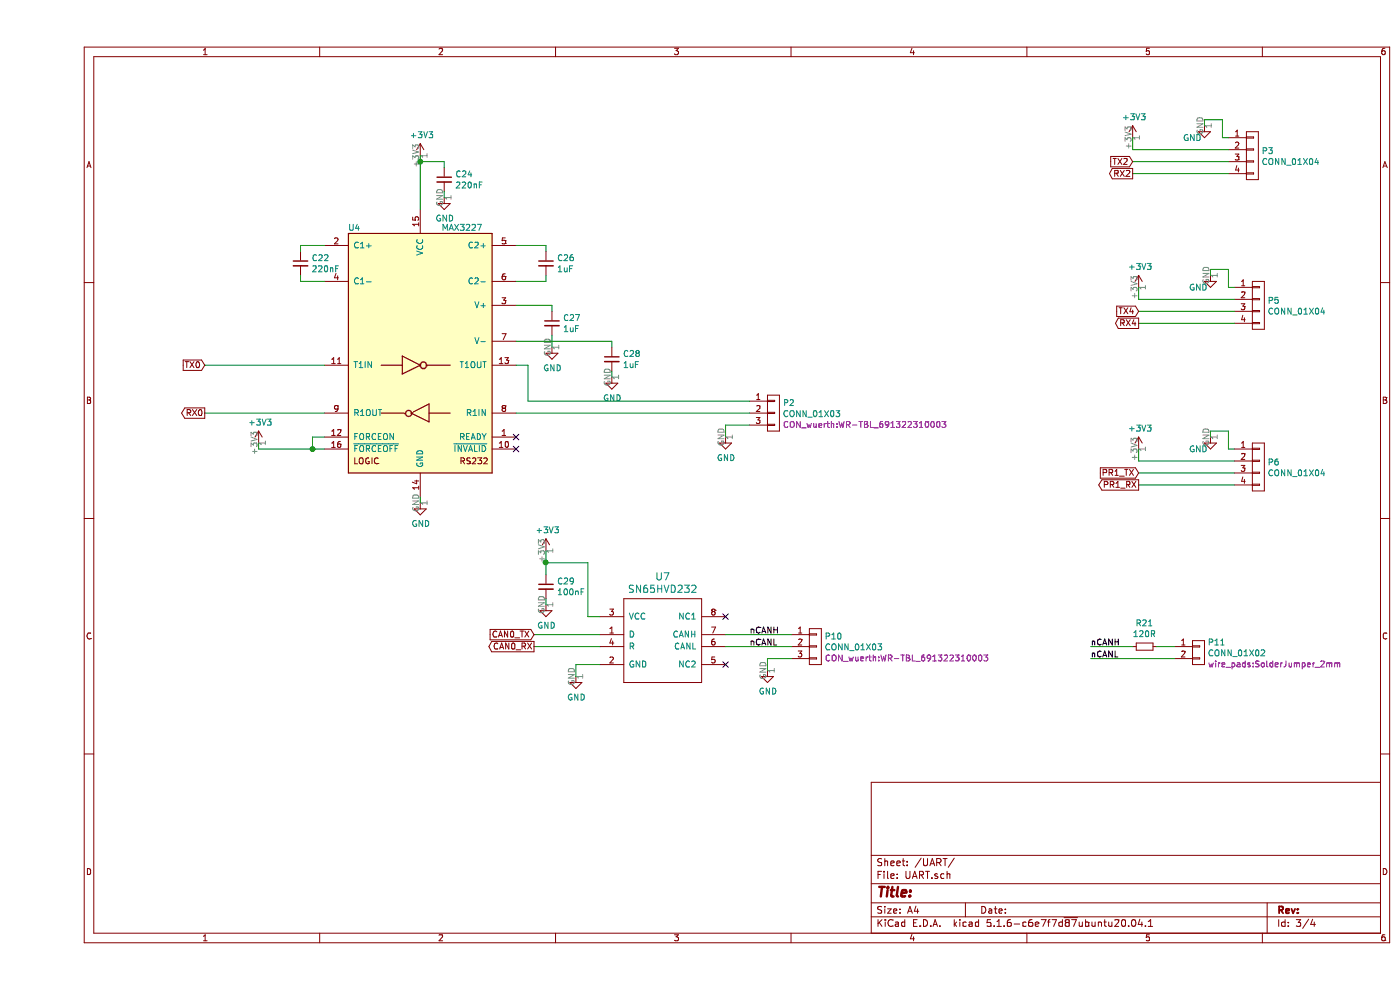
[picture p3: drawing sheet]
EESchema Schematic File Version 4
EELAYER 30 0
EELAYER END
$Descr A4 11693 8268
encoding utf-8
Sheet 3 4
Title ""
Date ""
Rev ""
Comp ""
Comment1 ""
Comment2 ""
Comment3 ""
Comment4 ""
$EndDescr
Text GLabel 1400 3450 0    50   Output ~ 0
RX0
Text GLabel 1400 3050 0    50   Input ~ 0
TX0
Wire Wire Line
	1400 3050 2400 3050
Wire Wire Line
	1400 3450 2400 3450
Wire Wire Line
	5950 3550 5750 3550
Wire Wire Line
	5950 3450 4000 3450
Wire Wire Line
	4100 3350 5950 3350
$Comp
L power-supply:GND #PWR0143
U 1 1
P 5750 3650
AR Path="/5FCC65EC/5FD1C692" Ref="#PWR0143"  Part="1" 
AR Path="/600B38DA/5FD1C692" Ref="#PWR?"  Part="1" 
F 0 "#PWR0143" H 5750 3400 50  0001 C CNN
F 1 "GND" H 5755 3477 50  0000 C CNN
F 2 "" H 5750 3650 50  0000 C CNN
F 3 "" H 5750 3650 50  0000 C CNN
	1    5750 3650
	1    0    0    -1  
$EndComp
Wire Wire Line
	4100 3050 4100 3350
Wire Wire Line
	4000 3050 4100 3050
$Comp
L power-supply:+3V3 #PWR0142
U 1 1
P 1850 3700
AR Path="/5FCC65EC/5FD10858" Ref="#PWR0142"  Part="1" 
AR Path="/600B38DA/5FD10858" Ref="#PWR?"  Part="1" 
F 0 "#PWR0142" H 1850 3550 50  0001 C CNN
F 1 "+3V3" H 1865 3873 50  0000 C CNN
F 2 "" H 1850 3700 50  0000 C CNN
F 3 "" H 1850 3700 50  0000 C CNN
	1    1850 3700
	1    0    0    -1  
$EndComp
Connection ~ 2300 3750
Wire Wire Line
	1850 3750 1850 3700
Wire Wire Line
	2300 3750 1850 3750
Wire Wire Line
	2300 3750 2400 3750
Wire Wire Line
	2300 3650 2300 3750
Wire Wire Line
	2400 3650 2300 3650
NoConn ~ 4000 3750
NoConn ~ 4000 3650
$Comp
L power-supply:GND #PWR0141
U 1 1
P 3200 4200
AR Path="/5FCC65EC/5FCFE663" Ref="#PWR0141"  Part="1" 
AR Path="/600B38DA/5FCFE663" Ref="#PWR?"  Part="1" 
F 0 "#PWR0141" H 3200 3950 50  0001 C CNN
F 1 "GND" H 3205 4027 50  0000 C CNN
F 2 "" H 3200 4200 50  0000 C CNN
F 3 "" H 3200 4200 50  0000 C CNN
	1    3200 4200
	1    0    0    -1  
$EndComp
Wire Wire Line
	3200 4150 3200 4200
Wire Wire Line
	3400 1600 3400 1650
Wire Wire Line
	3200 1350 3200 1300
Connection ~ 3200 1350
Wire Wire Line
	3400 1350 3400 1400
Wire Wire Line
	3200 1350 3400 1350
$Comp
L power-supply:GND #PWR0140
U 1 1
P 3400 1650
AR Path="/5FCC65EC/5FD0744E" Ref="#PWR0140"  Part="1" 
AR Path="/600B38DA/5FD0744E" Ref="#PWR?"  Part="1" 
F 0 "#PWR0140" H 3400 1400 50  0001 C CNN
F 1 "GND" H 3405 1477 50  0000 C CNN
F 2 "" H 3400 1650 50  0000 C CNN
F 3 "" H 3400 1650 50  0000 C CNN
	1    3400 1650
	1    0    0    -1  
$EndComp
$Comp
L power-supply:GND #PWR0126
U 1 1
P 4300 2900
AR Path="/5FCC65EC/5FD06367" Ref="#PWR0126"  Part="1" 
AR Path="/600B38DA/5FD06367" Ref="#PWR?"  Part="1" 
F 0 "#PWR0126" H 4300 2650 50  0001 C CNN
F 1 "GND" H 4305 2727 50  0000 C CNN
F 2 "" H 4300 2900 50  0000 C CNN
F 3 "" H 4300 2900 50  0000 C CNN
	1    4300 2900
	1    0    0    -1  
$EndComp
$Comp
L power-supply:+3V3 #PWR0118
U 1 1
P 3200 1300
AR Path="/5FCC65EC/5FD01D46" Ref="#PWR0118"  Part="1" 
AR Path="/600B38DA/5FD01D46" Ref="#PWR?"  Part="1" 
F 0 "#PWR0118" H 3200 1150 50  0001 C CNN
F 1 "+3V3" H 3215 1473 50  0000 C CNN
F 2 "" H 3200 1300 50  0000 C CNN
F 3 "" H 3200 1300 50  0000 C CNN
	1    3200 1300
	1    0    0    -1  
$EndComp
Wire Wire Line
	3200 1750 3200 1350
$Comp
L power-supply:GND #PWR0117
U 1 1
P 4800 3150
AR Path="/5FCC65EC/5FCFF32E" Ref="#PWR0117"  Part="1" 
AR Path="/600B38DA/5FCFF32E" Ref="#PWR?"  Part="1" 
F 0 "#PWR0117" H 4800 2900 50  0001 C CNN
F 1 "GND" H 4805 2977 50  0000 C CNN
F 2 "" H 4800 3150 50  0000 C CNN
F 3 "" H 4800 3150 50  0000 C CNN
	1    4800 3150
	1    0    0    -1  
$EndComp
Wire Wire Line
	4800 3100 4800 3150
Wire Wire Line
	4300 2800 4300 2900
Wire Wire Line
	4800 2850 4800 2900
Wire Wire Line
	4000 2850 4800 2850
Wire Wire Line
	4300 2550 4300 2600
Wire Wire Line
	4000 2550 4300 2550
Wire Wire Line
	4250 2350 4250 2300
Wire Wire Line
	4000 2350 4250 2350
Wire Wire Line
	4000 2050 4250 2050
Wire Wire Line
	4250 2050 4250 2100
Wire Wire Line
	2200 2350 2400 2350
Wire Wire Line
	2200 2300 2200 2350
Wire Wire Line
	2200 2050 2200 2100
Wire Wire Line
	2400 2050 2200 2050
$Comp
L interface:MAX3227 U4
U 1 1
P 3200 2950
AR Path="/5FCC65EC/5FCEEEF6" Ref="U4"  Part="1" 
AR Path="/600B38DA/5FCEEEF6" Ref="U?"  Part="1" 
F 0 "U4" H 2650 4000 50  0000 C CNN
F 1 "MAX3227" H 3550 4000 50  0000 C CNN
F 2 "SSOP:SSOP-16_5.3x6.2mm_Pitch0.65mm" H 3200 1650 50  0001 C CNN
F 3 "https://datasheets.maximintegrated.com/en/ds/MAX3224-MAX3245.pdf" H 3200 4239 50  0001 C CNN
	1    3200 2950
	1    0    0    -1  
$EndComp
$Comp
L power-supply:+3V3 #PWR0144
U 1 1
P 9150 1150
AR Path="/5FCC65EC/5FD7B3C8" Ref="#PWR0144"  Part="1" 
AR Path="/600B38DA/5FD7B3C8" Ref="#PWR?"  Part="1" 
F 0 "#PWR0144" H 9150 1000 50  0001 C CNN
F 1 "+3V3" H 9165 1323 50  0000 C CNN
F 2 "" H 9150 1150 50  0000 C CNN
F 3 "" H 9150 1150 50  0000 C CNN
	1    9150 1150
	1    0    0    -1  
$EndComp
Wire Wire Line
	9150 1250 9150 1150
Wire Wire Line
	9950 1450 9150 1450
Wire Wire Line
	9950 1350 9150 1350
Wire Wire Line
	9750 1000 9750 1050
$Comp
L power-supply:GND #PWR0116
U 1 1
P 9750 1050
AR Path="/5FCC65EC/5FCE6D64" Ref="#PWR0116"  Part="1" 
AR Path="/600B38DA/5FCE6D64" Ref="#PWR?"  Part="1" 
F 0 "#PWR0116" H 9750 800 50  0001 C CNN
F 1 "GND" H 9650 950 50  0000 C CNN
F 2 "" H 9750 1050 50  0000 C CNN
F 3 "" H 9750 1050 50  0000 C CNN
	1    9750 1050
	1    0    0    -1  
$EndComp
Wire Wire Line
	9900 1000 9750 1000
Wire Wire Line
	9900 1150 9900 1000
Wire Wire Line
	9950 1150 9900 1150
Wire Wire Line
	9950 1250 9150 1250
$Comp
L mechanical-connectors:CONN_01X04 P3
U 1 1
P 10150 1300
AR Path="/5FCC65EC/5FCDBE1B" Ref="P3"  Part="1" 
AR Path="/600B38DA/5FCDBE1B" Ref="P?"  Part="1" 
F 0 "P3" H 10228 1341 50  0000 L CNN
F 1 "CONN_01X04" H 10228 1250 50  0000 L CNN
F 2 "connectors_JST_SH:Connectors_JST_SM04B-SRSS-TB" H 10228 1204 50  0001 L CNN
F 3 "" H 10150 1300 50  0000 C CNN
	1    10150 1300
	1    0    0    -1  
$EndComp
$Comp
L power-supply:+3V3 #PWR0149
U 1 1
P 9200 2400
AR Path="/5FCC65EC/5FDADC66" Ref="#PWR0149"  Part="1" 
AR Path="/600B38DA/5FDADC66" Ref="#PWR?"  Part="1" 
F 0 "#PWR0149" H 9200 2250 50  0001 C CNN
F 1 "+3V3" H 9215 2573 50  0000 C CNN
F 2 "" H 9200 2400 50  0000 C CNN
F 3 "" H 9200 2400 50  0000 C CNN
	1    9200 2400
	1    0    0    -1  
$EndComp
Wire Wire Line
	9200 2500 9200 2400
Wire Wire Line
	10000 2700 9200 2700
Wire Wire Line
	10000 2600 9200 2600
Wire Wire Line
	9800 2250 9800 2300
$Comp
L power-supply:GND #PWR0150
U 1 1
P 9800 2300
AR Path="/5FCC65EC/5FDADC70" Ref="#PWR0150"  Part="1" 
AR Path="/600B38DA/5FDADC70" Ref="#PWR?"  Part="1" 
F 0 "#PWR0150" H 9800 2050 50  0001 C CNN
F 1 "GND" H 9700 2200 50  0000 C CNN
F 2 "" H 9800 2300 50  0000 C CNN
F 3 "" H 9800 2300 50  0000 C CNN
	1    9800 2300
	1    0    0    -1  
$EndComp
Wire Wire Line
	9950 2250 9800 2250
Wire Wire Line
	9950 2400 9950 2250
Wire Wire Line
	10000 2400 9950 2400
Wire Wire Line
	10000 2500 9200 2500
$Comp
L mechanical-connectors:CONN_01X04 P5
U 1 1
P 10200 2550
AR Path="/5FCC65EC/5FDADC7A" Ref="P5"  Part="1" 
AR Path="/600B38DA/5FDADC7A" Ref="P?"  Part="1" 
F 0 "P5" H 10278 2591 50  0000 L CNN
F 1 "CONN_01X04" H 10278 2500 50  0000 L CNN
F 2 "connectors_JST_SH:Connectors_JST_SM04B-SRSS-TB" H 10278 2454 50  0001 L CNN
F 3 "" H 10200 2550 50  0000 C CNN
	1    10200 2550
	1    0    0    -1  
$EndComp
$Comp
L power-supply:+3V3 #PWR0153
U 1 1
P 9200 3750
AR Path="/5FCC65EC/5FDB09D2" Ref="#PWR0153"  Part="1" 
AR Path="/600B38DA/5FDB09D2" Ref="#PWR?"  Part="1" 
F 0 "#PWR0153" H 9200 3600 50  0001 C CNN
F 1 "+3V3" H 9215 3923 50  0000 C CNN
F 2 "" H 9200 3750 50  0000 C CNN
F 3 "" H 9200 3750 50  0000 C CNN
	1    9200 3750
	1    0    0    -1  
$EndComp
Wire Wire Line
	9200 3850 9200 3750
Wire Wire Line
	10000 4050 9200 4050
Wire Wire Line
	10000 3950 9200 3950
Wire Wire Line
	9800 3600 9800 3650
$Comp
L power-supply:GND #PWR0154
U 1 1
P 9800 3650
AR Path="/5FCC65EC/5FDB09DC" Ref="#PWR0154"  Part="1" 
AR Path="/600B38DA/5FDB09DC" Ref="#PWR?"  Part="1" 
F 0 "#PWR0154" H 9800 3400 50  0001 C CNN
F 1 "GND" H 9700 3550 50  0000 C CNN
F 2 "" H 9800 3650 50  0000 C CNN
F 3 "" H 9800 3650 50  0000 C CNN
	1    9800 3650
	1    0    0    -1  
$EndComp
Wire Wire Line
	9950 3600 9800 3600
Wire Wire Line
	9950 3750 9950 3600
Wire Wire Line
	10000 3750 9950 3750
Wire Wire Line
	10000 3850 9200 3850
$Comp
L mechanical-connectors:CONN_01X04 P6
U 1 1
P 10200 3900
AR Path="/5FCC65EC/5FDB09E6" Ref="P6"  Part="1" 
AR Path="/600B38DA/5FDB09E6" Ref="P?"  Part="1" 
F 0 "P6" H 10278 3941 50  0000 L CNN
F 1 "CONN_01X04" H 10278 3850 50  0000 L CNN
F 2 "connectors_JST_SH:Connectors_JST_SM04B-SRSS-TB" H 10278 3804 50  0001 L CNN
F 3 "" H 10200 3900 50  0000 C CNN
	1    10200 3900
	1    0    0    -1  
$EndComp
Text GLabel 9150 1350 0    50   Input ~ 0
TX2
Text GLabel 9150 1450 0    50   Output ~ 0
RX2
Text GLabel 9200 2600 0    50   Input ~ 0
TX4
Text GLabel 9200 2700 0    50   Output ~ 0
RX4
Text GLabel 9200 3950 0    50   Input ~ 0
PR1_TX
Text GLabel 9200 4050 0    50   Output ~ 0
PR1_RX
$Comp
L devices:C_0603 C22
U 1 1
P 2200 2200
F 0 "C22" H 2292 2246 50  0000 L CNN
F 1 "220nF" H 2292 2155 50  0000 L CNN
F 2 "capacitors:C_0603" H 2200 2050 50  0001 C CNN
F 3 "" H 2200 2200 50  0000 C CNN
	1    2200 2200
	1    0    0    -1  
$EndComp
$Comp
L devices:C_0603 C24
U 1 1
P 3400 1500
F 0 "C24" H 3492 1546 50  0000 L CNN
F 1 "220nF" H 3492 1455 50  0000 L CNN
F 2 "capacitors:C_0603" H 3400 1350 50  0001 C CNN
F 3 "" H 3400 1500 50  0000 C CNN
	1    3400 1500
	1    0    0    -1  
$EndComp
$Comp
L devices:C_0603 C26
U 1 1
P 4250 2200
F 0 "C26" H 4342 2246 50  0000 L CNN
F 1 "1uF" H 4342 2155 50  0000 L CNN
F 2 "capacitors:C_0603" H 4250 2050 50  0001 C CNN
F 3 "" H 4250 2200 50  0000 C CNN
	1    4250 2200
	1    0    0    -1  
$EndComp
$Comp
L devices:C_0603 C27
U 1 1
P 4300 2700
F 0 "C27" H 4392 2746 50  0000 L CNN
F 1 "1uF" H 4392 2655 50  0000 L CNN
F 2 "capacitors:C_0603" H 4300 2550 50  0001 C CNN
F 3 "" H 4300 2700 50  0000 C CNN
	1    4300 2700
	1    0    0    -1  
$EndComp
$Comp
L devices:C_0603 C28
U 1 1
P 4800 3000
F 0 "C28" H 4892 3046 50  0000 L CNN
F 1 "1uF" H 4892 2955 50  0000 L CNN
F 2 "capacitors:C_0603" H 4800 2850 50  0001 C CNN
F 3 "" H 4800 3000 50  0000 C CNN
	1    4800 3000
	1    0    0    -1  
$EndComp
Wire Wire Line
	5750 3550 5750 3650
$Comp
L mechanical-connectors:CONN_01X03 P2
U 1 1
P 6150 3450
F 0 "P2" H 6228 3536 50  0000 L CNN
F 1 "CONN_01X03" H 6228 3445 50  0000 L CNN
F 2 "CON_wuerth:WR-TBL_691322310003" H 6228 3354 50  0000 L CNN
F 3 "" H 6150 3450 50  0000 C CNN
	1    6150 3450
	1    0    0    -1  
$EndComp
$Comp
L mechanical-connectors:CONN_01X03 P10
U 1 1
P 6500 5400
F 0 "P10" H 6578 5486 50  0000 L CNN
F 1 "CONN_01X03" H 6578 5395 50  0000 L CNN
F 2 "CON_wuerth:WR-TBL_691322310003" H 6578 5304 50  0000 L CNN
F 3 "" H 6500 5400 50  0000 C CNN
	1    6500 5400
	1    0    0    -1  
$EndComp
$Comp
L CAN-transceiver:SN65HVD232 U7
U 1 1
P 4700 5700
F 0 "U7" H 5225 6587 60  0000 C CNN
F 1 "SN65HVD232" H 5225 6481 60  0000 C CNN
F 2 "SOIC:SOIC-8_3.9x4.9mm_Pitch1.27mm" H 5550 5650 60  0001 C CNN
F 3 "" H 4700 5850 60  0000 C CNN
	1    4700 5700
	1    0    0    -1  
$EndComp
Wire Wire Line
	5750 5300 6300 5300
Wire Wire Line
	5750 5400 6300 5400
Wire Wire Line
	6300 5500 6100 5500
$Comp
L power-supply:GND #PWR0151
U 1 1
P 6100 5600
AR Path="/5FCC65EC/5FE1EAD5" Ref="#PWR0151"  Part="1" 
AR Path="/600B38DA/5FE1EAD5" Ref="#PWR?"  Part="1" 
F 0 "#PWR0151" H 6100 5350 50  0001 C CNN
F 1 "GND" H 6105 5427 50  0000 C CNN
F 2 "" H 6100 5600 50  0000 C CNN
F 3 "" H 6100 5600 50  0000 C CNN
	1    6100 5600
	1    0    0    -1  
$EndComp
Wire Wire Line
	6100 5500 6100 5600
NoConn ~ 5750 5150
NoConn ~ 5750 5550
$Comp
L devices:C_0603 C29
U 1 1
P 4250 4900
F 0 "C29" H 4342 4946 50  0000 L CNN
F 1 "100nF" H 4342 4855 50  0000 L CNN
F 2 "capacitors:C_0603" H 4250 4750 50  0001 C CNN
F 3 "" H 4250 4900 50  0000 C CNN
	1    4250 4900
	1    0    0    -1  
$EndComp
Wire Wire Line
	4700 5150 4600 5150
Wire Wire Line
	4600 5150 4600 4700
Wire Wire Line
	4600 4700 4250 4700
Wire Wire Line
	4250 4700 4250 4800
Wire Wire Line
	4250 4700 4250 4600
Connection ~ 4250 4700
Wire Wire Line
	4250 5000 4250 5050
$Comp
L power-supply:GND #PWR0148
U 1 1
P 4250 5050
AR Path="/5FCC65EC/5FD87A70" Ref="#PWR0148"  Part="1" 
AR Path="/600B38DA/5FD87A70" Ref="#PWR?"  Part="1" 
F 0 "#PWR0148" H 4250 4800 50  0001 C CNN
F 1 "GND" H 4255 4877 50  0000 C CNN
F 2 "" H 4250 5050 50  0000 C CNN
F 3 "" H 4250 5050 50  0000 C CNN
	1    4250 5050
	1    0    0    -1  
$EndComp
$Comp
L power-supply:+3V3 #PWR0152
U 1 1
P 4250 4600
AR Path="/5FCC65EC/5FD89495" Ref="#PWR0152"  Part="1" 
AR Path="/600B38DA/5FD89495" Ref="#PWR?"  Part="1" 
F 0 "#PWR0152" H 4250 4450 50  0001 C CNN
F 1 "+3V3" H 4265 4773 50  0000 C CNN
F 2 "" H 4250 4600 50  0000 C CNN
F 3 "" H 4250 4600 50  0000 C CNN
	1    4250 4600
	1    0    0    -1  
$EndComp
Wire Wire Line
	4700 5550 4500 5550
$Comp
L power-supply:GND #PWR0155
U 1 1
P 4500 5650
AR Path="/5FCC65EC/5FD8A810" Ref="#PWR0155"  Part="1" 
AR Path="/600B38DA/5FD8A810" Ref="#PWR?"  Part="1" 
F 0 "#PWR0155" H 4500 5400 50  0001 C CNN
F 1 "GND" H 4505 5477 50  0000 C CNN
F 2 "" H 4500 5650 50  0000 C CNN
F 3 "" H 4500 5650 50  0000 C CNN
	1    4500 5650
	1    0    0    -1  
$EndComp
Wire Wire Line
	4500 5550 4500 5650
Wire Wire Line
	4700 5400 4150 5400
Wire Wire Line
	4700 5300 4150 5300
Text GLabel 4150 5400 0    50   Output ~ 0
CAN0_RX
Text GLabel 4150 5300 0    50   Input ~ 0
CAN0_TX
Text Label 5950 5300 0    50   ~ 0
nCANH
Text Label 5950 5400 0    50   ~ 0
nCANL
$Comp
L devices:R_0603 R21
U 1 1
P 9250 5400
F 0 "R21" V 9054 5400 50  0000 C CNN
F 1 "120R" V 9145 5400 50  0000 C CNN
F 2 "resistors:R_0603" H 9250 5250 50  0001 C CNN
F 3 "" H 9250 5400 50  0000 C CNN
	1    9250 5400
	0    1    1    0   
$EndComp
Wire Wire Line
	9150 5400 8800 5400
Wire Wire Line
	9350 5400 9500 5400
$Comp
L mechanical-connectors:CONN_01X02 P11
U 1 1
P 9700 5450
F 0 "P11" H 9778 5536 50  0000 L CNN
F 1 "CONN_01X02" H 9778 5445 50  0000 L CNN
F 2 "wire_pads:SolderJumper_2mm" H 9778 5354 50  0000 L CNN
F 3 "" H 9700 5450 50  0000 C CNN
	1    9700 5450
	1    0    0    -1  
$EndComp
Wire Wire Line
	9500 5500 8800 5500
Text Label 8800 5400 0    50   ~ 0
nCANH
Text Label 8800 5500 0    50   ~ 0
nCANL
$EndSCHEMATC
